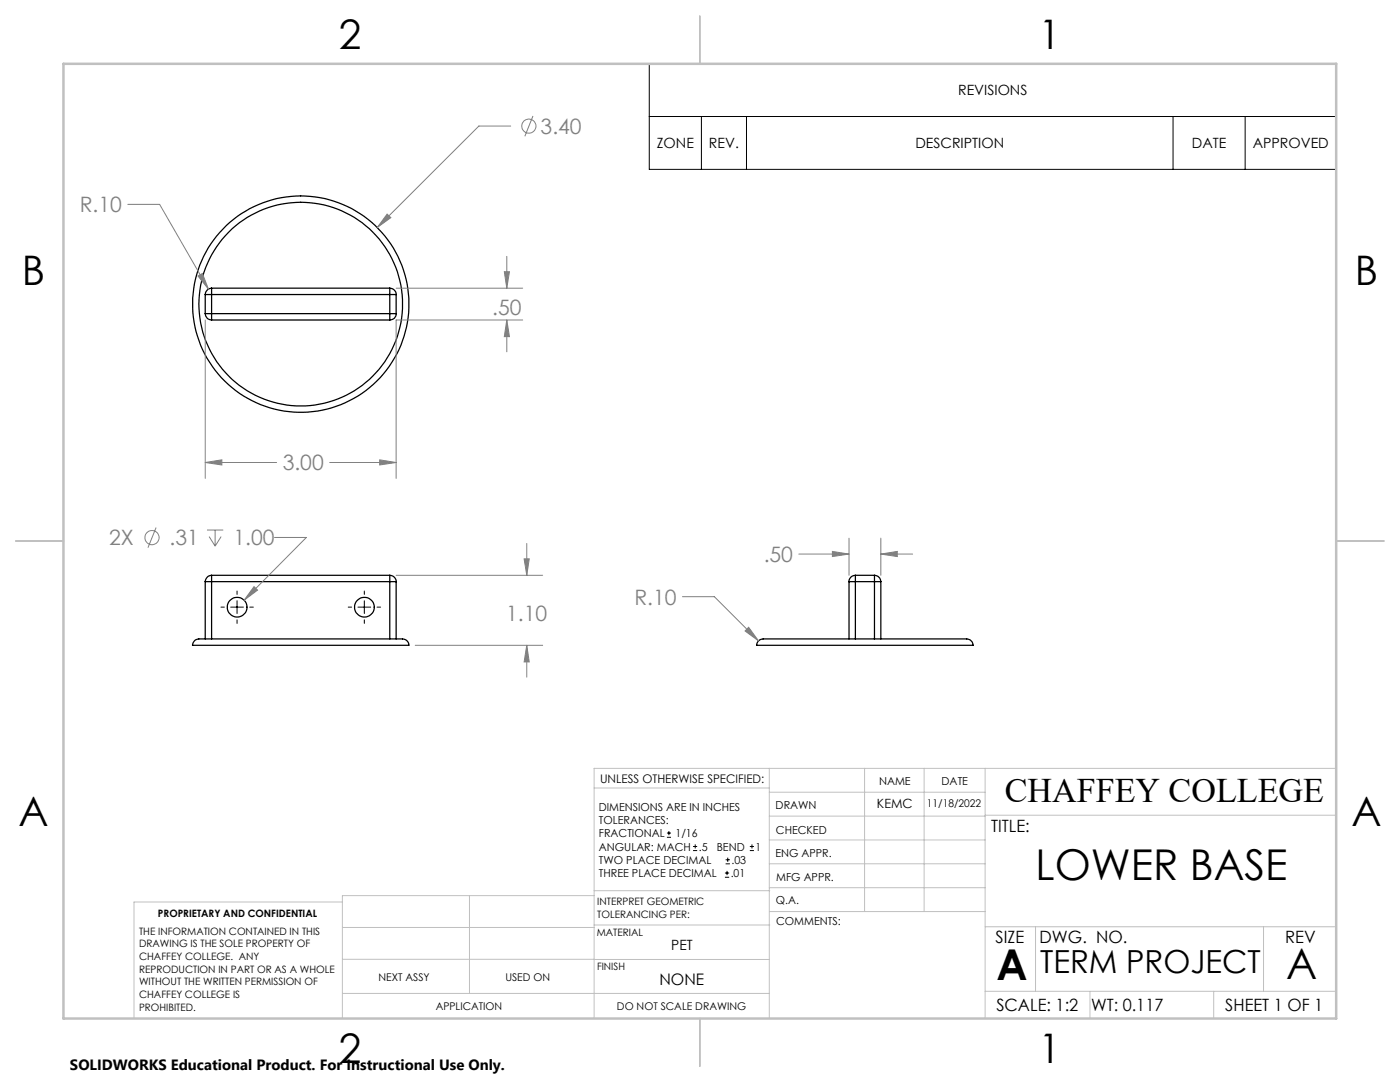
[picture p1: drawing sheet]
<svg xmlns="http://www.w3.org/2000/svg" width="279mm" height="216mm" viewBox="0 0 279 216" stroke-linecap="round" stroke-linejoin="round" font-family="sans-serif">
<g fill="none" stroke="#000" stroke-width=".25">
<path d="M41 58.8h1.2M41 58.8v3.8M42.2 57.5v1.3M42.2 57.5a1.33 1.33 0 0 0-1.2 1.3M42.2 58.8v3.8M42.2 58.8h35.6M42.2 57.5h35.6M77.8 57.5v1.3M77.8 57.5a1.26 1.26 0 0 1 1.3 1.3M77.8 58.8h1.3M77.8 58.8v3.8M79.1 58.8v3.8"/>
<path d="M41 62.6h1.2M41 62.6a1.26 1.26 0 0 0 1.2 1.3M42.2 62.6v1.3M42.2 62.6h35.6M42.2 63.9h35.6M77.8 62.6h1.3M77.8 62.6v1.3M79.1 62.6a1.21 1.21 0 0 1-1.3 1.3M41 116.1h1.2M41 116.1v11.4M42.2 114.8v1.3M42.2 114.8a1.33 1.33 0 0 0-1.2 1.3"/>
<path d="M42.2 116.1v11.4M42.2 116.1h35.6M42.2 114.8h35.6M77.8 114.8v1.3M77.8 116.1h1.3M77.8 114.8a1.26 1.26 0 0 1 1.3 1.3M77.8 116.1v11.4M79.1 116.1v11.4M169.4 116.1h1.3M169.4 116.1v11.4M170.7 114.8v1.3M170.7 114.8a1.26 1.26 0 0 0-1.3 1.3"/>
<path d="M170.7 116.1h3.8M170.7 114.8h3.8M170.7 116.1v11.4M174.5 116.1h1.3M174.5 114.8a1.33 1.33 0 0 1 1.3 1.3M174.5 114.8v1.3M174.5 116.1v11.4M175.8 116.1v11.4M38.8 127.9l.2-.2a13 13 0 0 1 4.3-.2h32.9a17 17 0 0 1 4.8 .2l.5 .6 .1 .5h-43.2zM151.4 127.9a4 4 0 0 1 2.6-.4h35.4a13 13 0 0 1 4.2 .2l.4 .4 .2 .7h-43.2l.1-.5z"/>
<circle cx="60" cy="60.7" r="21.6"/>
<circle cx="60" cy="60.7" r="20.3"/>
<circle cx="47.3" cy="121.2" r="1.96"/>
<circle cx="72.7" cy="121.2" r="1.96"/>
</g>
<g fill="none" stroke="#808080" stroke-width=".2">
<path d="M101.9 25.2h-6.3l-20.3 20.2M106.4 23.1l-1.7 4.1M25.5 40.8h6.4l9.7 16.9M39.5 55.1l.9-.5 1.2 3.1zM77.3 42.7l.7 .7-2.7 2zM79.1 57.5h25.2M100.6 54.2h1.1l-.6 3.3zM101.1 51.2v6.3M41 63.9v31.6M101.1 63.9l.6 3.3h-1.1zM101.1 63.9v6.3M104.3 63.9h-25.2v31.6"/>
<path d="M41 92.3l3.3-.5v1zM41 92.3h14.2M65.8 92.3h13.3M75.8 91.8l3.3 .5-3.3 .5zM31.2 105.3l-1.7 4M41.3 105.8h3.3M41.7 107.1l1.2 1.9M42.9 105.8v3.2M44.1 107.1l-1.2 1.9M50.7 117.1l.7 .7-2.7 2zM54.8 107.2h6.3l-12.4 12.6M79.1 114.8h29.2"/>
<path d="M104.6 111.5h1l-.5 3.3zM105.1 108.4v6.4M136.2 119.1h6.4l8.8 8.8M159.4 110.6h10M166.1 110l3.3 .6-3.3 .5zM169.4 107.4v7.4M175.8 110.6l3.3-.6v1.1zM175.8 107.4v7.4M175.8 110.6h6.3M82.9 128.8h25.4M105.1 128.8l.5 3.3h-1zM105.1 128.8v6.3"/>
<path d="M149.4 125.2l2 2.7-2.7-2z"/>
<circle cx="105.6" cy="25.2" r="1.41"/>
<circle cx="30.3" cy="107.3" r="1.42"/>
</g>
<g fill="none" stroke="#000" stroke-width=".2">
<path d="M129.6 12.7h137.1v21.1h-137.1zM129.6 23.2h137.1M140 23.2v10.6M149 23.2v10.6M234.1 23.2v10.6M248.5 23.2v10.6M47.3 117.9v.7M47.3 119.9v2.5M72.7 117.9v.7M72.7 119.9v2.5M44.1 121.1h.7M46 121.1h2.6"/>
<path d="M47.3 123.7v.7M49.8 121.1h.8M69.5 121.1h.7M71.4 121.1h2.6M72.7 123.7v.7M75.2 121.1h.8M133.1 167.1h.8M133.1 166.2h.8M133.5 165.8v.9M138.3 169.7h.8M138.3 168.9h.8M138.7 168.5v.8"/>
<path d="M144.7 175h.8M144.7 174.2h.8M144.8 172.4h.9M144.8 171.6h.9M145.1 173.8v.8M145.2 171.1v.9M149.6 169.7h.9M149.6 168.9h.9M150.1 168.5v.8"/>
</g>
<g fill="none" stroke="#c0c0c0" stroke-width=".2">
<path d="M118.6 157.2h34.9M153.5 153.3v49.9M153.5 158.1h43.1M172.5 153.3v28.6M184.4 153.3v28.6M196.6 153.3v49.9M266.7 153.3h-148.1v49.9M68.3 180h-41.6v23.2M93.7 178.7v19.5M118.6 178.7h-50.3v24.5M118.6 177.7h35M153.5 167.6h43.1"/>
<path d="M153.5 162.8h43.1M153.5 172.4h43.1M153.5 177.1h43.1M196.6 162.7h70.1M68.3 198.2h85.2M68.3 191.4l85.2 .1M68.3 185.1h50.3M118.6 184.6h35M153.6 181.9h43M196.6 197.8h70.1M196.6 184.9h70.1M206.7 184.9v12.9"/>
<path d="M217.5 197.8v5.4M242.2 197.8v5.4M252.2 184.9v12.9"/>
</g>
<path d="M139.7 3.2v9.5M3.1 107.9h9.6M266.7 107.9h9.5M139.7 203.2v9.6" fill="none" stroke="#c0c0c0" stroke-width=".25"/>
<path d="M12.7 12.7h254v190.5h-254z" fill="none" stroke="#c0c0c0" stroke-width=".5"/>
<path d="M104.6 111.5h1l-.5 3.3zM105.1 128.8l.5 3.3h-1zM50.7 117.1l-2 2.7 2.7-2zM77.3 42.7l-2 2.7 2.7-2zM39.5 55.1l2.1 2.6-1.2-3.1zM100.6 54.2h1.1l-.6 3.3zM101.1 63.9l.6 3.3h-1.1zM41 92.3l3.3-.5v1zM75.8 91.8l3.3 .5-3.3 .5zM149.4 125.2l-.7 .7 2.7 2zM166.1 110l3.3 .6-3.3 .5zM175.8 110.6l3.3-.6v1.1z" fill="#808080"/>
<g font-size="8.5">
<text x="206.7" y="175.5">LOWER BASE</text>
<text x="198.9" y="195.5">A</text>
<text x="256.7" y="195.4">A</text>
</g>
<g font-size="8.1">
<text x="67.6" y="9.7">2</text>
<text x="207.3" y="9.7">1</text>
<text x="4.4" y="57">B</text>
<text x="270.4" y="57">B</text>
<text x="3.7" y="164.9">A</text>
<text x="269.7" y="164.9">A</text>
<text x="67.6" y="212.2">2</text>
<text x="207.3" y="212.2">1</text>
</g>
<text font-size="6.9" x="200.5" y="160.1">CHAFFEY COLLEGE</text>
<text font-size="6.3" x="207.6" y="194.1">TERM PROJECT</text>
<g font-size="4.2" fill="#808080">
<text x="107.9" y="26.7">3.40</text>
<text x="15.9" y="42.4">R.10</text>
<text x="98.2" y="62.8">.50</text>
<text x="56.4" y="93.9">3.00</text>
<text x="21.8" y="108.8">2X</text>
<text x="33.9" y="108.8">.31</text>
<text x="46.6" y="108.8">1.00</text>
<text x="152.4" y="112.1">.50</text>
<text x="101" y="123.8">1.10</text>
<text x="126.6" y="120.6">R.10</text>
</g>
<g font-size="3.4">
<text x="197.8" y="166">TITLE:</text>
<text x="198.7" y="188.1">SIZE</text>
<text x="207.5" y="188.1">DWG. NO.</text>
<text x="256.5" y="188.2">REV</text>
<text x="198.8" y="201.7">SCALE: 1:2</text>
<text x="217.7" y="201.8">WT: 0.117</text>
<text x="244.5" y="201.7">SHEET 1 OF 1</text>
</g>
<text font-size="3.2" x="131.6" y="196.6">NONE</text>
<text font-size="3" x="14" y="213.5">SOLIDWORKS Educational Product. For Instructional Use Only.</text>
<g font-size="2.8">
<text x="191.2" y="19">REVISIONS</text>
<text x="131.1" y="29.6">ZONE</text>
<text x="141.5" y="29.6">REV.</text>
<text x="182.7" y="29.6">DESCRIPTION</text>
<text x="237.9" y="29.6">DATE</text>
<text x="250" y="29.6">APPROVED</text>
<text x="134" y="189.5">PET</text>
</g>
<text font-size="2.5" x="175" y="161.3">KEMC</text>
<text font-size="2.4" x="119.8" y="156.2">UNLESS OTHERWISE SPECIFIED:</text>
<g font-size="2.2">
<text x="119.5" y="161.8">DIMENSIONS ARE IN INCHES</text>
<text x="154.8" y="161.4">DRAWN</text>
<text x="175.4" y="156.6">NAME</text>
<text x="187.9" y="156.7">DATE</text>
<text x="119.5" y="164.4">TOLERANCES:</text>
<text x="119.5" y="167.1">FRACTIONAL</text>
<text x="134.8" y="167.1">1/16</text>
<text x="154.9" y="166.3">CHECKED</text>
<text x="119.5" y="172.4">TWO PLACE DECIMAL</text>
<text x="119.5" y="169.7">ANGULAR: MACH</text>
<text x="139.5" y="169.7">.5</text>
<text x="143" y="169.7">BEND</text>
<text x="146" y="172.4">.03</text>
<text x="150.8" y="169.7">1</text>
<text x="154.8" y="171">ENG APPR.</text>
<text x="119.5" y="175">THREE PLACE DECIMAL</text>
<text x="145.8" y="175">.01</text>
<text x="154.9" y="175.7">MFG APPR.</text>
<text x="154.9" y="180.4">Q.A.</text>
<text x="154.9" y="184.6">COMMENTS:</text>
</g>
<g font-size="2.1">
<text x="185" y="160.9">11/18/2022</text>
<text x="75.5" y="195.7">NEXT ASSY</text>
<text x="100.9" y="195.7">USED ON</text>
<text x="86.9" y="201.5">APPLICATION</text>
<text x="123.1" y="201.6">DO NOT SCALE DRAWING</text>
</g>
<g font-size="2">
<text x="31.5" y="182.9">PROPRIETARY AND CONFIDENTIAL</text>
<text x="119.2" y="180.6">INTERPRET GEOMETRIC</text>
<text x="119.2" y="183.1">TOLERANCING PER:</text>
<text x="27.8" y="186.5">THE INFORMATION CONTAINED IN THIS</text>
<text x="27.8" y="189">DRAWING IS THE SOLE PROPERTY OF</text>
<text x="27.8" y="191.6">CHAFFEY COLLEGE. ANY</text>
<text x="119.1" y="186.7">MATERIAL</text>
<text x="27.8" y="194.1">REPRODUCTION IN PART OR AS A WHOLE</text>
<text x="27.8" y="196.6">WITHOUT THE WRITTEN PERMISSION OF</text>
<text x="119.1" y="193.5">FINISH</text>
<text x="27.8" y="199.1">CHAFFEY COLLEGE IS</text>
<text x="27.8" y="201.7">PROHIBITED.</text>
</g>
</svg>
